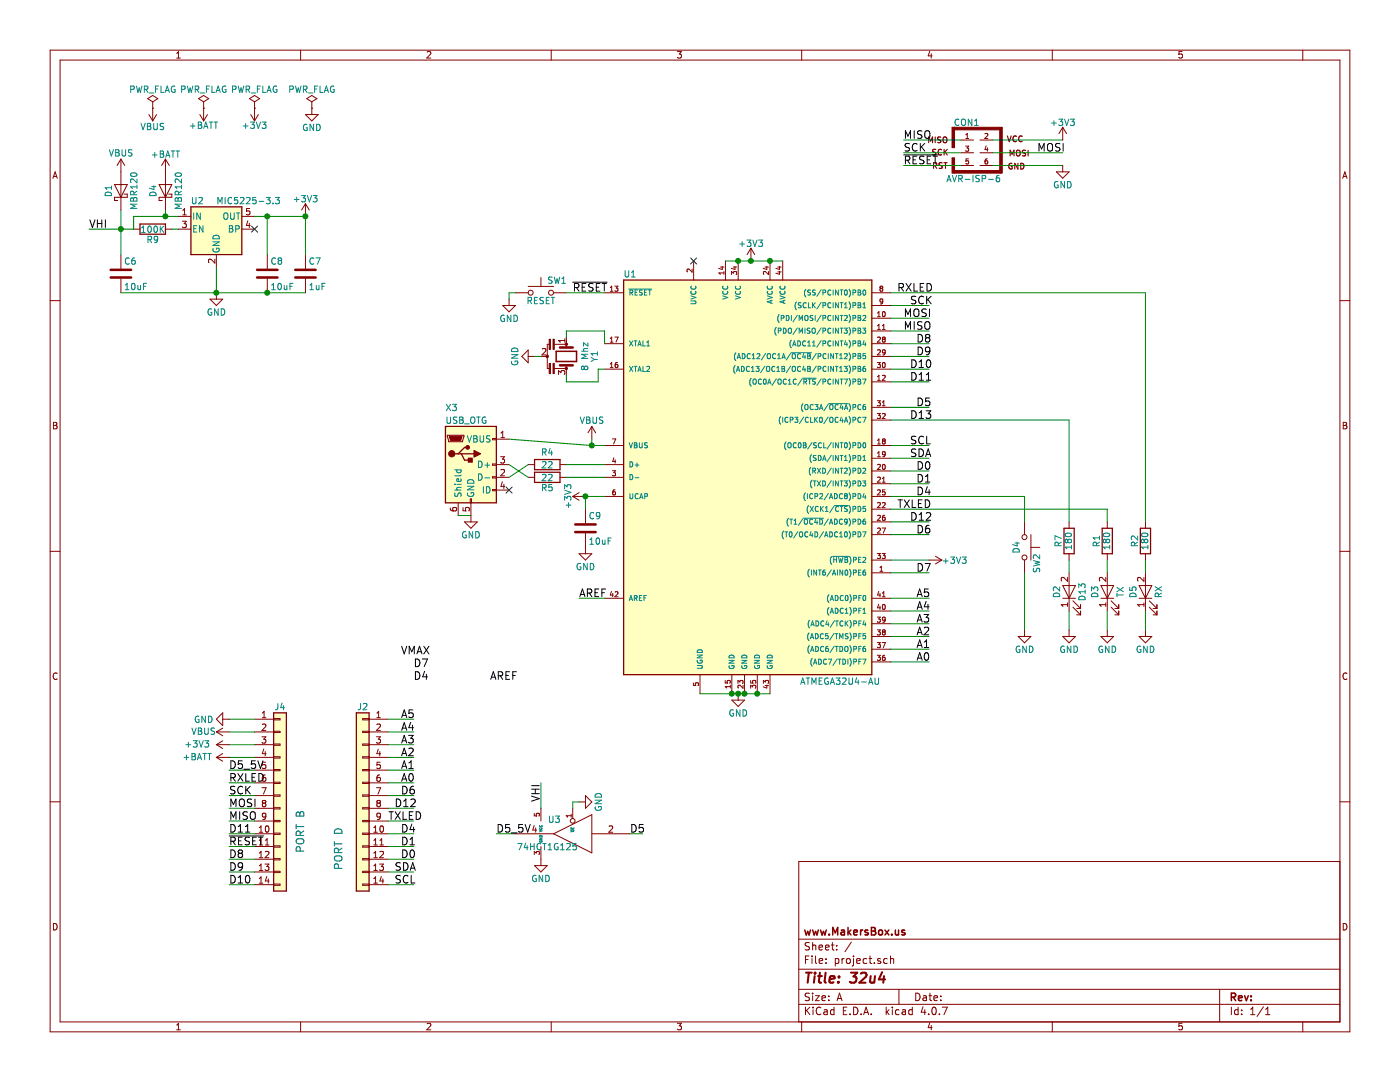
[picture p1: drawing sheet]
EESchema Schematic File Version 2
LIBS:power
LIBS:device
LIBS:switches
LIBS:relays
LIBS:motors
LIBS:transistors
LIBS:conn
LIBS:linear
LIBS:regul
LIBS:74xx
LIBS:cmos4000
LIBS:adc-dac
LIBS:memory
LIBS:xilinx
LIBS:microcontrollers
LIBS:dsp
LIBS:microchip
LIBS:analog_switches
LIBS:motorola
LIBS:texas
LIBS:intel
LIBS:audio
LIBS:interface
LIBS:digital-audio
LIBS:philips
LIBS:display
LIBS:cypress
LIBS:siliconi
LIBS:opto
LIBS:atmel
LIBS:contrib
LIBS:valves
LIBS:74HCT1G125
LIBS:project-cache
EELAYER 25 0
EELAYER END
$Descr A 11000 8500
encoding utf-8
Sheet 1 1
Title "32u4"
Date ""
Rev ""
Comp "www.MakersBox.us"
Comment1 ""
Comment2 ""
Comment3 ""
Comment4 ""
$EndDescr
$Comp
L ATMEGA32U4-AU U1
U 1 1
P 5900 3850
F 0 "U1" H 4950 5550 50  0000 C CNN
F 1 "ATMEGA32U4-AU" H 6600 2350 50  0000 C CNN
F 2 "Housings_QFP:TQFP-44_10x10mm_Pitch0.8mm" H 5900 3850 50  0001 C CIN
F 3 "" H 7000 4950 50  0001 C CNN
	1    5900 3850
	1    0    0    -1  
$EndComp
Text Label 7150 2400 0    60   ~ 0
SCK
Text Label 7100 2500 0    60   ~ 0
MOSI
Text Label 7100 2600 0    60   ~ 0
MISO
Text Label 7200 2700 0    60   ~ 0
D8
Text Label 7200 2800 0    60   ~ 0
D9
Text Label 7150 2900 0    60   ~ 0
D10
Text Label 7150 3000 0    60   ~ 0
D11
Text Label 7200 3200 0    60   ~ 0
D5
Text Label 7150 3300 0    60   ~ 0
D13
Text Label 7150 3500 0    60   ~ 0
SCL
Text Label 7150 3600 0    60   ~ 0
SDA
Text Label 7200 3700 0    60   ~ 0
D0
Text Label 7200 3800 0    60   ~ 0
D1
Text Label 7200 3900 0    60   ~ 0
D4
Text Label 7150 4100 0    60   ~ 0
D12
Text Label 7200 4200 0    60   ~ 0
D6
Text Label 7200 4500 0    60   ~ 0
D7
Text Label 7200 4700 0    60   ~ 0
A5
Text Label 7200 4800 0    60   ~ 0
A4
Text Label 7200 4900 0    60   ~ 0
A3
Text Label 7200 5000 0    60   ~ 0
A2
Text Label 7200 5100 0    60   ~ 0
A1
Text Label 7200 5200 0    60   ~ 0
A0
$Comp
L +3V3 #PWR01
U 1 1
P 2000 850
F 0 "#PWR01" H 2000 700 50  0001 C CNN
F 1 "+3V3" H 2000 990 50  0000 C CNN
F 2 "" H 2000 850 50  0001 C CNN
F 3 "" H 2000 850 50  0001 C CNN
	1    2000 850 
	-1   0    0    1   
$EndComp
$Comp
L VBUS #PWR02
U 1 1
P 1200 850
F 0 "#PWR02" H 1200 700 50  0001 C CNN
F 1 "VBUS" H 1200 1000 50  0000 C CNN
F 2 "" H 1200 850 50  0001 C CNN
F 3 "" H 1200 850 50  0001 C CNN
	1    1200 850 
	-1   0    0    1   
$EndComp
$Comp
L GND #PWR03
U 1 1
P 2450 850
F 0 "#PWR03" H 2450 600 50  0001 C CNN
F 1 "GND" H 2450 700 50  0000 C CNN
F 2 "" H 2450 850 50  0001 C CNN
F 3 "" H 2450 850 50  0001 C CNN
	1    2450 850 
	1    0    0    -1  
$EndComp
$Comp
L PWR_FLAG #FLG04
U 1 1
P 1200 850
F 0 "#FLG04" H 1200 925 50  0001 C CNN
F 1 "PWR_FLAG" H 1200 1000 50  0000 C CNN
F 2 "" H 1200 850 50  0001 C CNN
F 3 "" H 1200 850 50  0001 C CNN
	1    1200 850 
	1    0    0    -1  
$EndComp
$Comp
L PWR_FLAG #FLG05
U 1 1
P 2000 850
F 0 "#FLG05" H 2000 925 50  0001 C CNN
F 1 "PWR_FLAG" H 2000 1000 50  0000 C CNN
F 2 "" H 2000 850 50  0001 C CNN
F 3 "" H 2000 850 50  0001 C CNN
	1    2000 850 
	1    0    0    -1  
$EndComp
$Comp
L PWR_FLAG #FLG06
U 1 1
P 2450 850
F 0 "#FLG06" H 2450 925 50  0001 C CNN
F 1 "PWR_FLAG" H 2450 1000 50  0000 C CNN
F 2 "" H 2450 850 50  0001 C CNN
F 3 "" H 2450 850 50  0001 C CNN
	1    2450 850 
	1    0    0    -1  
$EndComp
$Comp
L GND #PWR07
U 1 1
P 5800 5450
F 0 "#PWR07" H 5800 5200 50  0001 C CNN
F 1 "GND" H 5800 5300 50  0000 C CNN
F 2 "" H 5800 5450 50  0001 C CNN
F 3 "" H 5800 5450 50  0001 C CNN
	1    5800 5450
	1    0    0    -1  
$EndComp
NoConn ~ 5450 2050
$Comp
L +3V3 #PWR08
U 1 1
P 5900 2050
F 0 "#PWR08" H 5900 1900 50  0001 C CNN
F 1 "+3V3" H 5900 2190 50  0000 C CNN
F 2 "" H 5900 2050 50  0001 C CNN
F 3 "" H 5900 2050 50  0001 C CNN
	1    5900 2050
	1    0    0    -1  
$EndComp
$Comp
L +3V3 #PWR09
U 1 1
P 4600 3900
F 0 "#PWR09" H 4600 3750 50  0001 C CNN
F 1 "+3V3" H 4600 4040 50  0000 C CNN
F 2 "" H 4600 3900 50  0001 C CNN
F 3 "" H 4600 3900 50  0001 C CNN
	1    4600 3900
	0    -1   -1   0   
$EndComp
$Comp
L C C9
U 1 1
P 4600 4150
F 0 "C9" H 4625 4250 50  0000 L CNN
F 1 "10uF" H 4625 4050 50  0000 L CNN
F 2 "Capacitors_SMD:C_0805" H 4638 4000 50  0001 C CNN
F 3 "" H 4600 4150 50  0001 C CNN
	1    4600 4150
	1    0    0    -1  
$EndComp
$Comp
L GND #PWR010
U 1 1
P 4600 4300
F 0 "#PWR010" H 4600 4050 50  0001 C CNN
F 1 "GND" H 4600 4150 50  0000 C CNN
F 2 "" H 4600 4300 50  0001 C CNN
F 3 "" H 4600 4300 50  0001 C CNN
	1    4600 4300
	1    0    0    -1  
$EndComp
Text Label 4500 2300 0    60   ~ 0
~RESET
Text Label 4550 4700 0    60   ~ 0
AREF
$Comp
L GND #PWR011
U 1 1
P 4200 2800
F 0 "#PWR011" H 4200 2550 50  0001 C CNN
F 1 "GND" H 4200 2650 50  0000 C CNN
F 2 "" H 4200 2800 50  0001 C CNN
F 3 "" H 4200 2800 50  0001 C CNN
	1    4200 2800
	0    1    1    0   
$EndComp
$Comp
L VBUS #PWR012
U 1 1
P 4650 3450
F 0 "#PWR012" H 4650 3300 50  0001 C CNN
F 1 "VBUS" H 4650 3600 50  0000 C CNN
F 2 "" H 4650 3450 50  0001 C CNN
F 3 "" H 4650 3450 50  0001 C CNN
	1    4650 3450
	1    0    0    -1  
$EndComp
$Comp
L USB_OTG X3
U 1 1
P 3700 3650
F 0 "X3" H 3500 4100 50  0000 L CNN
F 1 "USB_OTG" H 3500 4000 50  0000 L CNN
F 2 "Connectors_USB:USB_Micro-B_Molex-105017-0001" H 3850 3600 50  0001 C CNN
F 3 "" H 3850 3600 50  0001 C CNN
	1    3700 3650
	1    0    0    -1  
$EndComp
$Comp
L R R4
U 1 1
P 4300 3650
F 0 "R4" V 4200 3650 50  0000 C CNN
F 1 "22" V 4300 3650 50  0000 C CNN
F 2 "Resistors_SMD:R_0603" V 4230 3650 50  0001 C CNN
F 3 "" H 4300 3650 50  0001 C CNN
	1    4300 3650
	0    1    1    0   
$EndComp
$Comp
L R R5
U 1 1
P 4300 3750
F 0 "R5" V 4380 3750 50  0000 C CNN
F 1 "22" V 4300 3750 50  0000 C CNN
F 2 "Resistors_SMD:R_0603" V 4230 3750 50  0001 C CNN
F 3 "" H 4300 3750 50  0001 C CNN
	1    4300 3750
	0    1    1    0   
$EndComp
$Comp
L GND #PWR013
U 1 1
P 3700 4050
F 0 "#PWR013" H 3700 3800 50  0001 C CNN
F 1 "GND" H 3700 3900 50  0000 C CNN
F 2 "" H 3700 4050 50  0001 C CNN
F 3 "" H 3700 4050 50  0001 C CNN
	1    3700 4050
	1    0    0    -1  
$EndComp
NoConn ~ 4000 3850
$Comp
L MIC5219-2.5 U2
U 1 1
P 1700 1800
F 0 "U2" H 1550 2025 50  0000 C CNN
F 1 "MIC5225-3.3" H 1700 2025 50  0000 L CNN
F 2 "TO_SOT_Packages_SMD:SOT-23-5" H 1700 2125 50  0001 C CNN
F 3 "" H 1700 1800 50  0001 C CNN
	1    1700 1800
	1    0    0    -1  
$EndComp
$Comp
L GND #PWR014
U 1 1
P 1700 2300
F 0 "#PWR014" H 1700 2050 50  0001 C CNN
F 1 "GND" H 1700 2150 50  0000 C CNN
F 2 "" H 1700 2300 50  0001 C CNN
F 3 "" H 1700 2300 50  0001 C CNN
	1    1700 2300
	1    0    0    -1  
$EndComp
$Comp
L R R9
U 1 1
P 1200 1800
F 0 "R9" V 1280 1800 50  0000 C CNN
F 1 "100K" V 1200 1800 50  0000 C CNN
F 2 "Resistors_SMD:R_0603" V 1130 1800 50  0001 C CNN
F 3 "" H 1200 1800 50  0001 C CNN
	1    1200 1800
	0    1    1    0   
$EndComp
$Comp
L C C6
U 1 1
P 950 2150
F 0 "C6" H 975 2250 50  0000 L CNN
F 1 "10uF" H 975 2050 50  0000 L CNN
F 2 "Capacitors_SMD:C_0805" H 988 2000 50  0001 C CNN
F 3 "" H 950 2150 50  0001 C CNN
	1    950  2150
	1    0    0    -1  
$EndComp
$Comp
L C C8
U 1 1
P 2100 2150
F 0 "C8" H 2125 2250 50  0000 L CNN
F 1 "10uF" H 2125 2050 50  0000 L CNN
F 2 "Capacitors_SMD:C_0805" H 2138 2000 50  0001 C CNN
F 3 "" H 2100 2150 50  0001 C CNN
	1    2100 2150
	1    0    0    -1  
$EndComp
$Comp
L C C7
U 1 1
P 2400 2150
F 0 "C7" H 2425 2250 50  0000 L CNN
F 1 "1uF" H 2425 2050 50  0000 L CNN
F 2 "Capacitors_SMD:C_0603" H 2438 2000 50  0001 C CNN
F 3 "" H 2400 2150 50  0001 C CNN
	1    2400 2150
	1    0    0    -1  
$EndComp
$Comp
L +3V3 #PWR015
U 1 1
P 2400 1700
F 0 "#PWR015" H 2400 1550 50  0001 C CNN
F 1 "+3V3" H 2400 1840 50  0000 C CNN
F 2 "" H 2400 1700 50  0001 C CNN
F 3 "" H 2400 1700 50  0001 C CNN
	1    2400 1700
	1    0    0    -1  
$EndComp
$Comp
L D_Schottky D1
U 1 1
P 950 1500
F 0 "D1" H 950 1600 50  0000 C CNN
F 1 "MBR120" H 950 1400 50  0000 C CNN
F 2 "Diodes_SMD:D_SOD-123F" H 950 1500 50  0001 C CNN
F 3 "" H 950 1500 50  0001 C CNN
	1    950  1500
	0    -1   -1   0   
$EndComp
$Comp
L D_Schottky D4
U 1 1
P 1300 1500
F 0 "D4" H 1300 1600 50  0000 C CNN
F 1 "MBR120" H 1300 1400 50  0000 C CNN
F 2 "Diodes_SMD:D_SOD-123F" H 1300 1500 50  0001 C CNN
F 3 "" H 1300 1500 50  0001 C CNN
	1    1300 1500
	0    -1   -1   0   
$EndComp
NoConn ~ 2000 1800
$Comp
L VBUS #PWR016
U 1 1
P 950 1350
F 0 "#PWR016" H 950 1200 50  0001 C CNN
F 1 "VBUS" H 950 1500 50  0000 C CNN
F 2 "" H 950 1350 50  0001 C CNN
F 3 "" H 950 1350 50  0001 C CNN
	1    950  1350
	1    0    0    -1  
$EndComp
$Comp
L PWR_FLAG #FLG017
U 1 1
P 1600 850
F 0 "#FLG017" H 1600 925 50  0001 C CNN
F 1 "PWR_FLAG" H 1600 1000 50  0000 C CNN
F 2 "" H 1600 850 50  0001 C CNN
F 3 "" H 1600 850 50  0001 C CNN
	1    1600 850 
	1    0    0    -1  
$EndComp
$Comp
L +BATT #PWR018
U 1 1
P 1600 850
F 0 "#PWR018" H 1600 700 50  0001 C CNN
F 1 "+BATT" H 1600 990 50  0000 C CNN
F 2 "" H 1600 850 50  0001 C CNN
F 3 "" H 1600 850 50  0001 C CNN
	1    1600 850 
	-1   0    0    1   
$EndComp
$Comp
L +BATT #PWR019
U 1 1
P 1300 1350
F 0 "#PWR019" H 1300 1200 50  0001 C CNN
F 1 "+BATT" H 1300 1490 50  0000 C CNN
F 2 "" H 1300 1350 50  0001 C CNN
F 3 "" H 1300 1350 50  0001 C CNN
	1    1300 1350
	1    0    0    -1  
$EndComp
$Comp
L SW_Push SW1
U 1 1
P 4250 2300
F 0 "SW1" H 4300 2400 50  0000 L CNN
F 1 "RESET" H 4250 2240 50  0000 C CNN
F 2 "Buttons_Switches_SMD:SW_SPST_KMR2" H 4250 2500 50  0001 C CNN
F 3 "" H 4250 2500 50  0001 C CNN
	1    4250 2300
	1    0    0    -1  
$EndComp
$Comp
L GND #PWR020
U 1 1
P 4000 2350
F 0 "#PWR020" H 4000 2100 50  0001 C CNN
F 1 "GND" H 4000 2200 50  0000 C CNN
F 2 "" H 4000 2350 50  0001 C CNN
F 3 "" H 4000 2350 50  0001 C CNN
	1    4000 2350
	1    0    0    -1  
$EndComp
$Comp
L Conn_01x14 J4
U 1 1
P 2200 6250
F 0 "J4" H 2200 6950 50  0000 C CNN
F 1 "Conn_01x14" H 2200 5450 50  0001 C CNN
F 2 "Pin_Headers:Pin_Header_Straight_1x14_Pitch2.54mm" H 2200 6250 50  0001 C CNN
F 3 "" H 2200 6250 50  0001 C CNN
	1    2200 6250
	1    0    0    -1  
$EndComp
$Comp
L Conn_01x14 J2
U 1 1
P 2850 6250
F 0 "J2" H 2850 6950 50  0000 C CNN
F 1 "Conn_01x14" H 2850 5450 50  0001 C CNN
F 2 "Pin_Headers:Pin_Header_Straight_1x14_Pitch2.54mm" H 2850 6250 50  0001 C CNN
F 3 "" H 2850 6250 50  0001 C CNN
	1    2850 6250
	-1   0    0    -1  
$EndComp
Wire Wire Line
	7000 2300 9000 2300
Wire Wire Line
	7000 2400 7300 2400
Wire Wire Line
	7000 2500 7300 2500
Wire Wire Line
	7000 2600 7300 2600
Wire Wire Line
	7000 2700 7300 2700
Wire Wire Line
	7000 2800 7300 2800
Wire Wire Line
	7000 2900 7300 2900
Wire Wire Line
	7000 3000 7300 3000
Wire Wire Line
	7000 3200 7300 3200
Wire Wire Line
	7000 3300 8400 3300
Wire Wire Line
	7000 3500 7300 3500
Wire Wire Line
	7000 3600 7300 3600
Wire Wire Line
	7000 3700 7300 3700
Wire Wire Line
	7000 3800 7300 3800
Wire Wire Line
	7000 3900 8050 3900
Wire Wire Line
	7000 4000 8700 4000
Wire Wire Line
	7000 4100 7300 4100
Wire Wire Line
	7000 4200 7300 4200
Wire Wire Line
	7000 4400 7300 4400
Wire Wire Line
	7000 4500 7300 4500
Wire Wire Line
	7000 4700 7300 4700
Wire Wire Line
	7000 4800 7300 4800
Wire Wire Line
	7000 4900 7300 4900
Wire Wire Line
	7000 5000 7300 5000
Wire Wire Line
	7000 5100 7300 5100
Wire Wire Line
	7000 5200 7300 5200
Wire Wire Line
	5500 5450 6050 5450
Connection ~ 5950 5450
Connection ~ 5850 5450
Connection ~ 5750 5450
Connection ~ 5800 5450
Wire Wire Line
	5700 2050 6150 2050
Connection ~ 6050 2050
Connection ~ 5800 2050
Connection ~ 5900 2050
Wire Wire Line
	4450 2300 4750 2300
Wire Wire Line
	4750 3900 4600 3900
Wire Wire Line
	4600 3900 4600 4000
Connection ~ 4600 3900
Wire Wire Line
	4750 4700 4550 4700
Wire Wire Line
	4000 3450 4650 3500
Wire Wire Line
	4650 3500 4750 3500
Wire Wire Line
	4650 3500 4650 3450
Connection ~ 4650 3500
Wire Wire Line
	4750 3650 4450 3650
Wire Wire Line
	4750 3750 4450 3750
Wire Wire Line
	4150 3750 4000 3650
Wire Wire Line
	4150 3650 4000 3750
Wire Wire Line
	950  2300 2400 2300
Wire Wire Line
	1700 2300 1700 2100
Connection ~ 1700 2300
Connection ~ 2100 2300
Wire Wire Line
	2000 1700 2400 1700
Wire Wire Line
	2400 1700 2400 2000
Wire Wire Line
	2100 1700 2100 2000
Connection ~ 2100 1700
Connection ~ 2400 1700
Wire Wire Line
	1400 1800 1350 1800
Wire Wire Line
	700  1800 1050 1800
Wire Wire Line
	950  1650 950  2000
Connection ~ 950  1800
Wire Wire Line
	1050 1700 1400 1700
Wire Wire Line
	1050 1800 1050 1700
Wire Wire Line
	1300 1700 1300 1650
Wire Wire Line
	4050 2300 4000 2300
Wire Wire Line
	4000 2300 4000 2350
Wire Wire Line
	3050 5650 3250 5650
Wire Wire Line
	3050 5750 3250 5750
Wire Wire Line
	3050 5850 3250 5850
Wire Wire Line
	3050 5950 3250 5950
Wire Wire Line
	3050 6050 3250 6050
Wire Wire Line
	3050 6150 3250 6150
Wire Wire Line
	3050 6250 3250 6250
Wire Wire Line
	3050 6350 3250 6350
Wire Wire Line
	3050 6450 3250 6450
Wire Wire Line
	3050 6650 3250 6650
Wire Wire Line
	3050 6750 3250 6750
Wire Wire Line
	3050 6850 3250 6850
Wire Wire Line
	3050 6950 3250 6950
Wire Wire Line
	2000 5650 1800 5650
Wire Wire Line
	1800 5750 2000 5750
Wire Wire Line
	2000 5850 1800 5850
Wire Wire Line
	2000 5950 1800 5950
Wire Wire Line
	2000 6050 1800 6050
Wire Wire Line
	2000 6150 1800 6150
Wire Wire Line
	2000 6250 1800 6250
Wire Wire Line
	2000 6350 1800 6350
Wire Wire Line
	2000 6450 1800 6450
Wire Wire Line
	2000 6550 1800 6550
Wire Wire Line
	2000 6650 1800 6650
Wire Wire Line
	2000 6750 1800 6750
Wire Wire Line
	2000 6850 1800 6850
Wire Wire Line
	2000 6950 1800 6950
$Comp
L +BATT #PWR021
U 1 1
P 1800 5950
F 0 "#PWR021" H 1800 5800 50  0001 C CNN
F 1 "+BATT" V 1800 6200 50  0000 C CNN
F 2 "" H 1800 5950 50  0001 C CNN
F 3 "" H 1800 5950 50  0001 C CNN
	1    1800 5950
	0    -1   -1   0   
$EndComp
$Comp
L VBUS #PWR022
U 1 1
P 1800 5750
F 0 "#PWR022" H 1800 5600 50  0001 C CNN
F 1 "VBUS" V 1800 5950 50  0000 C CNN
F 2 "" H 1800 5750 50  0001 C CNN
F 3 "" H 1800 5750 50  0001 C CNN
	1    1800 5750
	0    -1   -1   0   
$EndComp
Text Label 3100 6350 0    60   ~ 0
D12
Text Label 1800 6550 0    60   ~ 0
D11
Text Label 1800 6950 0    60   ~ 0
D10
Text Label 1800 6850 0    60   ~ 0
D9
Text Label 3100 6950 0    60   ~ 0
SCL
Text Label 3100 6850 0    60   ~ 0
SDA
Text Label 3150 6650 0    60   ~ 0
D1
Text Label 3150 6750 0    60   ~ 0
D0
Text Label 1800 6650 0    60   ~ 0
~RESET
$Comp
L +3V3 #PWR023
U 1 1
P 1800 5850
F 0 "#PWR023" H 1800 5700 50  0001 C CNN
F 1 "+3V3" V 1800 6100 50  0000 C CNN
F 2 "" H 1800 5850 50  0001 C CNN
F 3 "" H 1800 5850 50  0001 C CNN
	1    1800 5850
	0    -1   -1   0   
$EndComp
Text Label 3150 6150 0    60   ~ 0
A0
Text Label 3150 6050 0    60   ~ 0
A1
Text Label 3150 5950 0    60   ~ 0
A2
Text Label 3150 5850 0    60   ~ 0
A3
Text Label 3150 5750 0    60   ~ 0
A4
Text Label 3150 5650 0    60   ~ 0
A5
Text Label 1800 6250 0    60   ~ 0
SCK
Text Label 1800 6350 0    60   ~ 0
MOSI
Text Label 1800 6450 0    60   ~ 0
MISO
Wire Wire Line
	4950 6550 5050 6550
Text Label 4950 6550 0    60   ~ 0
D5
$Comp
L GND #PWR024
U 1 1
P 4250 6750
F 0 "#PWR024" H 4250 6500 50  0001 C CNN
F 1 "GND" H 4250 6600 50  0000 C CNN
F 2 "" H 4250 6750 50  0001 C CNN
F 3 "" H 4250 6750 50  0001 C CNN
	1    4250 6750
	1    0    0    -1  
$EndComp
$Comp
L 74HCT1G125 U3
U 1 1
P 4500 6550
F 0 "U3" H 4645 6665 50  0000 C CNN
F 1 "74HCT1G125" H 4700 6450 50  0000 C CNN
F 2 "Housings_SSOP:TSOP-5_1.65x3.05mm_Pitch0.95mm" H 4595 6415 50  0001 C CNN
F 3 "" H 4645 6665 50  0001 C CNN
	1    4500 6550
	-1   0    0    -1  
$EndComp
$Comp
L GND #PWR025
U 1 1
P 4550 6300
F 0 "#PWR025" H 4550 6050 50  0001 C CNN
F 1 "GND" H 4550 6150 50  0000 C CNN
F 2 "" H 4550 6300 50  0001 C CNN
F 3 "" H 4550 6300 50  0001 C CNN
	1    4550 6300
	0    -1   -1   0   
$EndComp
Wire Wire Line
	4500 6350 4500 6300
Wire Wire Line
	4500 6300 4550 6300
$Comp
L R R7
U 1 1
P 8400 4250
F 0 "R7" V 8480 4250 50  0000 C CNN
F 1 "180" V 8400 4250 50  0000 C CNN
F 2 "Resistors_SMD:R_0603" V 8330 4250 50  0001 C CNN
F 3 "" H 8400 4250 50  0001 C CNN
	1    8400 4250
	-1   0    0    1   
$EndComp
$Comp
L LED D2
U 1 1
P 8400 4650
F 0 "D2" H 8400 4750 50  0000 C CNN
F 1 "D13" H 8400 4550 50  0000 C CNN
F 2 "LEDs:LED_0603" H 8400 4650 50  0001 C CNN
F 3 "" H 8400 4650 50  0001 C CNN
	1    8400 4650
	0    -1   -1   0   
$EndComp
$Comp
L GND #PWR026
U 1 1
P 8400 4950
F 0 "#PWR026" H 8400 4700 50  0001 C CNN
F 1 "GND" H 8400 4800 50  0000 C CNN
F 2 "" H 8400 4950 50  0001 C CNN
F 3 "" H 8400 4950 50  0001 C CNN
	1    8400 4950
	1    0    0    -1  
$EndComp
Wire Wire Line
	8400 4400 8400 4500
Wire Wire Line
	8400 4800 8400 4950
Text Label 3150 6250 0    60   ~ 0
D6
Text Label 1800 6750 0    60   ~ 0
D8
$Comp
L Resonator Y1
U 1 1
P 4450 2800
F 0 "Y1" H 4450 3025 50  0000 C CNN
F 1 "8 Mhz" H 4450 2950 50  0000 C CNN
F 2 "Crystals:Resonator_SMD_muRata_TPSKA-3pin_7.9x3.8mm_HandSoldering" H 4425 2800 50  0001 C CNN
F 3 "" H 4425 2800 50  0001 C CNN
	1    4450 2800
	0    1    1    0   
$EndComp
Wire Wire Line
	4750 2900 4700 2900
Wire Wire Line
	4700 2900 4700 3000
Wire Wire Line
	4700 3000 4450 3000
Wire Wire Line
	4450 3000 4450 2950
Wire Wire Line
	4750 2700 4750 2600
Wire Wire Line
	4750 2600 4450 2600
Wire Wire Line
	4450 2600 4450 2650
Wire Wire Line
	4200 2800 4250 2800
Wire Wire Line
	3600 4050 3700 4050
$Comp
L GND #PWR027
U 1 1
P 1800 5650
F 0 "#PWR027" H 1800 5400 50  0001 C CNN
F 1 "GND" V 1800 5450 50  0000 C CNN
F 2 "" H 1800 5650 50  0001 C CNN
F 3 "" H 1800 5650 50  0001 C CNN
	1    1800 5650
	0    1    1    0   
$EndComp
Wire Wire Line
	3050 6550 3250 6550
Text Label 7050 2300 0    60   ~ 0
RXLED
Text Label 7050 4000 0    60   ~ 0
TXLED
Text Label 3050 6450 0    60   ~ 0
TXLED
Text Label 3150 6550 0    60   ~ 0
D4
Text Label 1800 6150 0    60   ~ 0
RXLED
Text Label 700  1800 0    60   ~ 0
VHI
Wire Wire Line
	4050 6550 3900 6550
Text Label 3900 6550 0    60   ~ 0
D5_5V
Text Label 1800 6050 0    60   ~ 0
D5_5V
Connection ~ 1300 1700
$Comp
L R R2
U 1 1
P 9000 4250
F 0 "R2" V 9080 4250 50  0000 C CNN
F 1 "180" V 9000 4250 50  0000 C CNN
F 2 "Resistors_SMD:R_0603" V 8930 4250 50  0001 C CNN
F 3 "" H 9000 4250 50  0001 C CNN
	1    9000 4250
	-1   0    0    1   
$EndComp
$Comp
L LED D5
U 1 1
P 9000 4650
F 0 "D5" H 9000 4750 50  0000 C CNN
F 1 "RX" H 9000 4550 50  0000 C CNN
F 2 "LEDs:LED_0603" H 9000 4650 50  0001 C CNN
F 3 "" H 9000 4650 50  0001 C CNN
	1    9000 4650
	0    -1   -1   0   
$EndComp
$Comp
L GND #PWR028
U 1 1
P 9000 4950
F 0 "#PWR028" H 9000 4700 50  0001 C CNN
F 1 "GND" H 9000 4800 50  0000 C CNN
F 2 "" H 9000 4950 50  0001 C CNN
F 3 "" H 9000 4950 50  0001 C CNN
	1    9000 4950
	1    0    0    -1  
$EndComp
Wire Wire Line
	9000 4400 9000 4500
Wire Wire Line
	9000 4800 9000 4950
$Comp
L R R1
U 1 1
P 8700 4250
F 0 "R1" V 8780 4250 50  0000 C CNN
F 1 "180" V 8700 4250 50  0000 C CNN
F 2 "Resistors_SMD:R_0603" V 8630 4250 50  0001 C CNN
F 3 "" H 8700 4250 50  0001 C CNN
	1    8700 4250
	-1   0    0    1   
$EndComp
$Comp
L LED D3
U 1 1
P 8700 4650
F 0 "D3" H 8700 4750 50  0000 C CNN
F 1 "TX" H 8700 4550 50  0000 C CNN
F 2 "LEDs:LED_0603" H 8700 4650 50  0001 C CNN
F 3 "" H 8700 4650 50  0001 C CNN
	1    8700 4650
	0    -1   -1   0   
$EndComp
$Comp
L GND #PWR029
U 1 1
P 8700 4950
F 0 "#PWR029" H 8700 4700 50  0001 C CNN
F 1 "GND" H 8700 4800 50  0000 C CNN
F 2 "" H 8700 4950 50  0001 C CNN
F 3 "" H 8700 4950 50  0001 C CNN
	1    8700 4950
	1    0    0    -1  
$EndComp
Wire Wire Line
	8700 4400 8700 4500
Wire Wire Line
	8700 4800 8700 4950
Wire Wire Line
	8400 3300 8400 4100
Wire Wire Line
	8700 4000 8700 4100
Wire Wire Line
	9000 2300 9000 4100
Text Label 3250 5350 0    60   ~ 0
D4
Text Label 3150 5150 0    60   ~ 0
VMAX
Text Label 3850 5350 0    60   ~ 0
AREF
Text Label 3250 5250 0    60   ~ 0
D7
$Comp
L SW_Push SW2
U 1 1
P 8050 4300
F 0 "SW2" H 8100 4400 50  0000 L CNN
F 1 "D4" H 8050 4240 50  0000 C CNN
F 2 "Buttons_Switches_SMD:SW_SPST_KMR2" H 8050 4500 50  0001 C CNN
F 3 "" H 8050 4500 50  0001 C CNN
	1    8050 4300
	0    1    1    0   
$EndComp
Wire Wire Line
	8050 3900 8050 4100
Wire Wire Line
	8050 4500 8050 4950
$Comp
L GND #PWR030
U 1 1
P 8050 4950
F 0 "#PWR030" H 8050 4700 50  0001 C CNN
F 1 "GND" H 8050 4800 50  0000 C CNN
F 2 "" H 8050 4950 50  0001 C CNN
F 3 "" H 8050 4950 50  0001 C CNN
	1    8050 4950
	1    0    0    -1  
$EndComp
$Comp
L +3V3 #PWR031
U 1 1
P 7300 4400
F 0 "#PWR031" H 7300 4250 50  0001 C CNN
F 1 "+3V3" V 7300 4600 50  0000 C CNN
F 2 "" H 7300 4400 50  0001 C CNN
F 3 "" H 7300 4400 50  0001 C CNN
	1    7300 4400
	0    1    1    0   
$EndComp
Text Notes 2400 6700 1    60   ~ 0
PORT B
Text Notes 2700 6500 3    60   ~ 0
PORT D
Wire Wire Line
	4250 6350 4250 6150
Text Label 4250 6300 1    60   ~ 0
VHI
$Comp
L AVR-ISP-6 CON1
U 1 1
P 7700 1200
F 0 "CON1" H 7595 1440 50  0000 C CNN
F 1 "AVR-ISP-6" H 7435 970 50  0000 L BNN
F 2 "Pin_Headers:Pin_Header_Straight_2x03_Pitch2.54mm" V 7180 1240 50  0001 C CNN
F 3 "" H 7675 1200 50  0001 C CNN
	1    7700 1200
	1    0    0    -1  
$EndComp
Wire Wire Line
	7550 1200 7100 1200
Wire Wire Line
	7550 1100 7100 1100
Wire Wire Line
	7550 1300 7100 1300
Wire Wire Line
	7800 1200 8350 1200
Wire Wire Line
	7800 1100 8350 1100
Wire Wire Line
	7800 1300 8350 1300
Text Label 7100 1100 0    60   ~ 0
MISO
Text Label 7100 1200 0    60   ~ 0
SCK
Text Label 7100 1300 0    60   ~ 0
~RESET
Text Label 8150 1200 0    60   ~ 0
MOSI
$Comp
L +3V3 #PWR032
U 1 1
P 8350 1100
F 0 "#PWR032" H 8350 950 50  0001 C CNN
F 1 "+3V3" H 8350 1240 50  0000 C CNN
F 2 "" H 8350 1100 50  0001 C CNN
F 3 "" H 8350 1100 50  0001 C CNN
	1    8350 1100
	1    0    0    -1  
$EndComp
$Comp
L GND #PWR033
U 1 1
P 8350 1300
F 0 "#PWR033" H 8350 1050 50  0001 C CNN
F 1 "GND" H 8350 1150 50  0000 C CNN
F 2 "" H 8350 1300 50  0001 C CNN
F 3 "" H 8350 1300 50  0001 C CNN
	1    8350 1300
	1    0    0    -1  
$EndComp
$EndSCHEMATC
